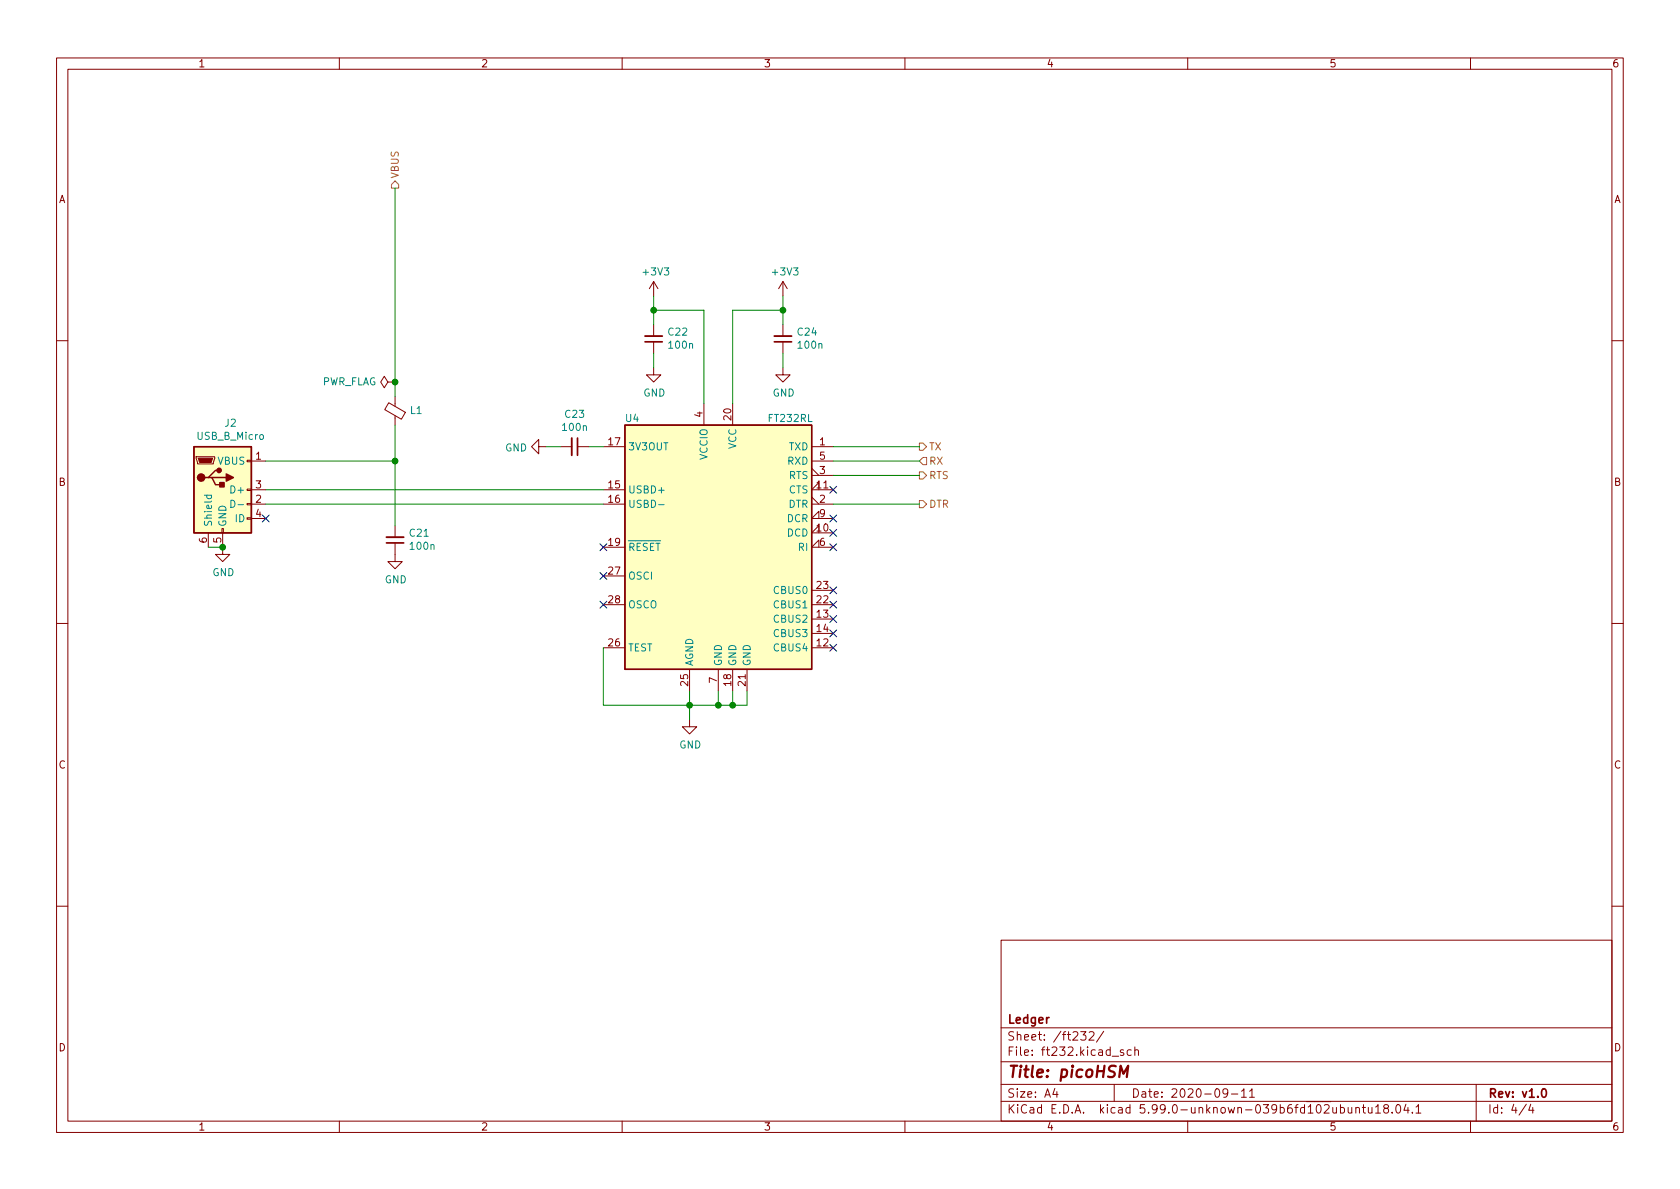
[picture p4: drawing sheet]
<svg xmlns="http://www.w3.org/2000/svg" width="297mm" height="210mm" viewBox="0 0 297 210" stroke-linecap="round" stroke-linejoin="round" font-family="sans-serif">
<g fill="none" stroke="#840000" stroke-width=".18">
<path d="M10 10.2h277v190.1h-277zM12 12.2h273v186.1h-273zM60 10.2v2M110 10.2v2M160 10.2v2M210 10.2v2M260 10.2v2M115.6 49.8v2.5M115.6 57.4v2M115.6 49.8l-.8 1.2M115.6 49.8l.7 1.2M138.4 49.8v2.5"/>
<path d="M138.4 57.4v2M138.4 49.8l-.7 1.2M138.4 49.8l.8 1.2M10 60.2h2M68.6 67.6l-.7-1.1-.6 1.1 .6 1 .7-1h1.2M68.7 71.2l3 1.7-.7 1.2-3-1.7zM69.8 67.6h.1M69.8 70.1v1.8M69.8 73.5v1.7M95.2 79v-1.3l-1.2 1.3 1.2 1.3v-1.3h1.3M99.1 79h2M102.1 79h2"/>
<path d="M106.7 79h3.8M115.6 65v1.3h1.2l-1.2 1.3-1.3-1.3h1.3M115.6 60.4v2.1M124.5 71.4v3.8M129.5 71.4v3.8M138.4 65v1.3h1.3l-1.3 1.3-1.2-1.3h1.2M138.4 60.4v2.1M143.5 79h3.8M285 60.2h2M34.7 80.8h3.3v.2l-.3 1h-2.8zM36.8 94.2v2.6M39.2 93.5h.3v.7h-.3z"/>
<path d="M39.4 94.2v3.8h1.2l-1.2 1.3-1.3-1.3h1.3M43.7 91.6h.7v.2h-.7zM43.7 89h.7v.3h-.7zM43.7 86.5h.7v.2h-.7zM43.7 81.4h.7v.3h-.7zM44.4 86.6h2.6M44.4 89.1h2.6M44.4 81.5h2.6M44.4 91.7h2.6M69.8 96v3.3h1.3l-1.3 1.3-1.2-1.3h1.2M69.8 93v2M106.7 86.6h3.8"/>
<path d="M106.7 89.1h3.8M106.7 96.8h3.8M143.5 89.1h3.8M143.5 87.9l1.3 1.2M143.5 84.1h3.8M143.5 82.8l1.3 1.3M143.5 81.5h3.8M144.8 94.2v-1.2l-1.3 1.2h3.8M144.8 86.6v-1.3l-1.3 1.3h3.8M144.8 96.8v-1.3l-1.3 1.3h3.8M144.8 91.7v-1.3l-1.3 1.3h3.8M10 110.2h2"/>
<path d="M106.7 114.5h3.8M106.7 106.9h3.8M106.7 101.8h3.8M121.9 118.4v3.8M127 118.4v3.8M129.5 118.4v3.8M132.1 118.4v3.8M143.5 114.5h3.8M143.5 109.5h3.8M143.5 112h3.8M143.5 106.9h3.8M143.5 104.4h3.8"/>
<path d="M285 110.2h2M121.9 127.2v1.3h1.3l-1.3 1.3-1.3-1.3h1.3M10 160.2h2M177 166.3h108v32h-108zM285 160.2h2M60 198.3v2M110 198.3v2M160 198.3v2M177 194.8h108M177 191.8h108M177 187.8h108M177 181.8h108"/>
<path d="M186.5 192.5l-.4 1h1M186.9 193v1M191.1 182.4h.9l-.5 .6 .4 .1v.7l-.2 .1h-.4l-.2-.1M192.6 182.6l.5-.2 .3 .2v.3l-.9 1h.9M195.1 182.4l-1.2 1.9M196.6 186.8h1.2M197 191.8v3M198.6 185.7l-.3-.1-.2 .2v.3l.5 .1v.4h-.5M200 185.7l-.4-.1-.3 .3v.4l.1 .3h.6M200.6 185.8l.3-.2 .3 .1 .1 .9M200.6 185.1v1.5M210 198.3v2"/>
<path d="M217.1 193.2l-.3 .3-.4-.1-.2-.2 .2-.6 .4-.1 .2 .2a.99 .99 0 0 1-.4 1.3h-.2M217.7 193.5h1.2M219.5 193l.4-.5v1.5M219.5 194h.9M220.9 193l.5-.5v1.5M220.9 194h.9M239.7 196l.2-.2 .4 .1 .1 .9M239.7 195.8v1M240.9 195.8h.5M241.1 195.3v1.3l.3 .2M241.9 195.8l.1 1h.4l.2-.1M242.6 195.8v1"/>
<path d="M243.2 195.8l.4-.5v1.5M243.2 196.8h.9M244.9 196l-.3-.3 .1-.2 .2-.2 .5 .1 .1 .2-.1 .2-.6 .2-.2 .3v.2l.3 .3h.5l.1-.3-.1-.4-.2-.1M246.1 196.7v.1M247 195.4l.1-.1a.81 .81 0 0 1 .6 .7 .81 .81 0 0 1-.3 .8h-.1a.81 .81 0 0 1-.6-.6 .81 .81 0 0 1 .3-.8zM248.6 195.3l-.4 1h.9M248.9 195.8v1M249.7 196.7v.1M250.4 195.8l.4-.5v1.5M250.4 196.8h.8M260 198.3v2M261 191.8v6.5"/>
<path d="M269.9 195.3l-1.3 1.9M270.6 195.3l-.3 1h.9M271 195.8v1"/>
</g>
<path d="M102.1 77.5v3M114 60.4h3.1M136.9 60.4h3.1M68.3 96h3.1M272.8 192.6l.1-.1a.81 .81 0 0 1 .6 .7 .81 .81 0 0 1-.3 .8h-.1a.81 .81 0 0 1-.6-.6 .81 .81 0 0 1 .3-.8z" fill="none" stroke="#840000" stroke-width=".3"/>
<path d="M197.9 190.5l.2-2 .5 1.4 .9-1.4-.3 2" fill="none" stroke="#840000" stroke-width=".4"/>
<path d="M114 59.4h3.1M136.9 59.4h3.1M101.1 77.5v3M68.3 95h3.1" fill="none" stroke="#840000" stroke-width=".33"/>
<g fill="#ffffc2" stroke="#ffffc2" stroke-width=".18">
<path d="M110.5 75.2h33v43.2h-33z"/>
<path d="M34.3 79h10.1v15.2h-10.1z"/>
</g>
<path d="M34.3 79h10.1v15.2h-10.1zM110.5 75.2h33v43.2h-33zM36.8 84.4h.7l.6 1.3h1.3M37.5 84.4h2.5M38.7 83.2h-.6l-1.3 1.2h-.6" fill="none" stroke="#840000" stroke-width=".25"/>
<path d="M36.1 87.6h1.3M36.6 87.6v.3l.2 .3 .5-.1v-.5M40.8 88.5a.64 .64 0 0 1 .8 .6 .64 .64 0 0 1-.8 .6zM42.1 89.2h1M116.5 89.2h.9" fill="none" stroke="#008484" stroke-width=".18"/>
<g fill="#840000" stroke="#840000" stroke-width=".25">
<path d="M38.9 85.3h.7v.8h-.7z"/>
<path d="M40 83.8l1.3 .6-1.3 .7z"/>
<circle cx="35.6" cy="84.4" r=".63"/>
<circle cx="38.7" cy="83.2" r=".38"/>
</g>
<path d="M35.1 81h2.5l-.3 .8h-2z" fill="#840000" stroke="#840000" stroke-width=".18"/>
<path d="M69.8 32l.7 .6v.7h-1.3v-.7zM162.6 78.4h.6l.6 .6-.6 .6h-.6zM162.6 83.4h.6l.6 .7-.6 .6h-.6zM162.6 88.5h.6l.6 .6-.6 .7h-.6zM163.2 80.9h.6v1.3h-.6l-.6-.7z" fill="none" stroke="#848400" stroke-width=".18"/>
<g fill="none" stroke="#008400" stroke-width=".18">
<path d="M69.8 33.3v36.8M115.6 52.3v5.1M115.6 54.9h8.9v16.5M138.4 54.9h-8.9v16.5M138.4 52.3v5.1M69.8 75.2v17.8M96.5 79h2.6M104.1 79h2.6M115.6 62.5v2.5M138.4 62.5v2.5M147.3 79h15.3M36.8 96.8h2.6"/>
<path d="M47 81.5h22.8M47 89.1h59.7M47 86.6h59.7M147.3 81.5h15.3M147.3 84.1h15.3M147.3 89.1h15.3M106.7 114.5v10.2h25.4v-2.5M121.9 122.2v5M127 122.2v2.5M129.5 122.2v2.5"/>
</g>
<g fill="none" stroke="#000084" stroke-width=".18">
<path d="M46.4 91.1l1.2 1.2M47.6 91.1l-1.2 1.2M106.1 96.2l1.2 1.2M107.3 96.2l-1.2 1.2M146.7 91.1l1.2 1.2M146.7 96.2l1.2 1.2M146.7 93.6l1.2 1.2M146.7 86l1.2 1.2M147.9 91.1l-1.2 1.2M147.9 96.2l-1.2 1.2M147.9 93.6l-1.2 1.2M147.9 86l-1.2 1.2"/>
<path d="M106.1 106.3l1.2 1.2M106.1 101.2l1.2 1.3M107.3 106.3l-1.2 1.2M107.3 101.2l-1.2 1.3M146.7 111.4l1.2 1.2M146.7 106.3l1.2 1.2M146.7 108.9l1.2 1.2M146.7 103.8l1.2 1.2M146.7 113.9l1.2 1.3M147.9 111.4l-1.2 1.2M147.9 106.3l-1.2 1.2M147.9 108.9l-1.2 1.2"/>
<path d="M147.9 103.8l-1.2 1.2M147.9 113.9l-1.2 1.3"/>
</g>
<g fill="#008400" stroke="#008400" stroke-width=".18">
<circle cx="129.5" cy="124.7" r=".51"/>
<circle cx="127" cy="124.7" r=".51"/>
<circle cx="121.9" cy="124.7" r=".51"/>
<circle cx="39.4" cy="96.8" r=".51"/>
<circle cx="69.9" cy="81.5" r=".51"/>
<circle cx="69.9" cy="67.6" r=".51"/>
<circle cx="115.6" cy="54.9" r=".51"/>
<circle cx="138.4" cy="54.9" r=".51"/>
</g>
<text font-size="2.8" fill="#840000" x="178" y="190.6">Title: picoHSM</text>
<g font-size="2.1" fill="#840000">
<text x="178" y="184">Sheet: /ft232/</text>
<text x="178" y="181">Ledger</text>
<text x="178" y="186.7">File: ft232.kicad_sch</text>
<text x="178" y="196.9">KiCad E.D.A. kicad 5.99.0-unknown-039b6fd~102~ubuntu18.04.1</text>
<text x="178" y="194.1">Size: A4</text>
<text x="200" y="194.1">Date: 2020-09-11</text>
<text x="263" y="194.1">Rev: v1.0</text>
<text x="263" y="196.9">Id: 4/4</text>
</g>
<g font-size="1.8" fill="#840000">
<text x="35" y="11.9">1</text>
<text x="85" y="11.9">2</text>
<text x="135" y="11.9">3</text>
<text x="185" y="11.9">4</text>
<text x="235" y="11.9">5</text>
<text x="285" y="11.9">6</text>
<text x="10.3" y="35.9">A</text>
<text x="285.3" y="35.9">A</text>
<text x="124.2" y="73.8" transform="rotate(-90 124.2 73.8)">4</text>
<text x="129.3" y="74.3" transform="rotate(-90 129.3 74.3)">20</text>
<text x="45.2" y="81.3">1</text>
<text x="107.6" y="78.7">17</text>
<text x="144.9" y="78.7">1</text>
<text x="144.9" y="83.8">3</text>
<text x="144.9" y="81.3">5</text>
<text x="10.3" y="85.9">B</text>
<text x="45.2" y="88.9">2</text>
<text x="45.2" y="86.4">3</text>
<text x="107.6" y="86.4">15</text>
<text x="107.6" y="88.9">16</text>
<text x="144.4" y="86.4">11</text>
<text x="144.9" y="88.9">2</text>
<text x="285.3" y="85.9">B</text>
<text x="36.6" y="96" transform="rotate(-90 36.6 96)">6</text>
<text x="39.1" y="96" transform="rotate(-90 39.1 96)">5</text>
<text x="45.2" y="91.4">4</text>
<text x="144.4" y="94">10</text>
<text x="144.9" y="91.4">9</text>
<text x="107.6" y="96.5">19</text>
<text x="107.6" y="101.6">27</text>
<text x="144.9" y="96.5">6</text>
<text x="107.6" y="106.7">28</text>
<text x="144.4" y="106.7">22</text>
<text x="144.4" y="104.1">23</text>
<text x="144.4" y="109.2">13</text>
<text x="144.4" y="111.8">14</text>
<text x="107.6" y="114.3">26</text>
<text x="144.4" y="114.3">12</text>
<text x="121.7" y="121.2" transform="rotate(-90 121.7 121.2)">25</text>
<text x="126.7" y="120.8" transform="rotate(-90 126.7 120.8)">7</text>
<text x="129.3" y="121.2" transform="rotate(-90 129.3 121.2)">18</text>
<text x="131.8" y="121.2" transform="rotate(-90 131.8 121.2)">21</text>
<text x="10.3" y="135.9">C</text>
<text x="285.3" y="135.9">C</text>
<text x="10.3" y="185.9">D</text>
<text x="285.3" y="185.9">D</text>
<text x="35" y="199.9">1</text>
<text x="85" y="199.9">2</text>
<text x="135" y="199.9">3</text>
<text x="185" y="199.9">4</text>
<text x="235" y="199.9">5</text>
<text x="285" y="199.9">6</text>
</g>
<g font-size="1.8" fill="#848400">
<text x="70.5" y="31.6" transform="rotate(-90 70.5 31.6)">VBUS</text>
<text x="164.2" y="79.6">TX</text>
<text x="164.2" y="82.2">RX</text>
<text x="164.2" y="84.7">RTS</text>
<text x="164.2" y="89.8">DTR</text>
</g>
<g font-size="1.8" fill="#008484">
<text x="113.8" y="48.7">+3V3</text>
<text x="136.7" y="48.7">+3V3</text>
<text x="118.2" y="59.3">C22</text>
<text x="141.1" y="59.3">C24</text>
<text x="118.4" y="61.6">100n</text>
<text x="141.2" y="61.6">100n</text>
<text x="56.8" y="68.1">PWR_FLAG</text>
<text x="113.7" y="70.1">GND</text>
<text x="136.6" y="70.1">GND</text>
<text x="34.9" y="77.8">USB_B_Micro</text>
<text x="39.8" y="75.4">J2</text>
<text x="72.6" y="73.2">L1</text>
<text x="99.6" y="76.2">100n</text>
<text x="100" y="73.9">C23</text>
<text x="110.6" y="74.6">U4</text>
<text x="136" y="74.6">FT232RL</text>
<text x="38.5" y="82.2">VBUS</text>
<text x="89.3" y="79.8">GND</text>
<text x="111" y="79.6">3V3OUT</text>
<text x="125.1" y="81.3" transform="rotate(-90 125.1 81.3)">VCCIO</text>
<text x="130.2" y="79.4" transform="rotate(-90 130.2 79.4)">VCC</text>
<text x="139.3" y="82.2">RXD</text>
<text x="139.5" y="79.6">TXD</text>
<text x="41.1" y="87.2">D+</text>
<text x="111" y="87.2">USBD+</text>
<text x="111" y="89.8">USBD-</text>
<text x="139.4" y="89.8">DTR</text>
<text x="139.5" y="87.2">CTS</text>
<text x="139.5" y="84.7">RTS</text>
<text x="37.5" y="93.2" transform="rotate(-90 37.5 93.2)">Shield</text>
<text x="40" y="93.2" transform="rotate(-90 40 93.2)">GND</text>
<text x="41.7" y="92.3">ID</text>
<text x="72.5" y="94.9">C21</text>
<text x="139.2" y="94.9">DCD</text>
<text x="139.2" y="92.3">DCR</text>
<text x="37.5" y="101.9">GND</text>
<text x="72.6" y="97.2">100n</text>
<text x="111" y="97.4">~RESET~</text>
<text x="141.2" y="97.4">RI</text>
<text x="68" y="103.1">GND</text>
<text x="111" y="102.5">OSCI</text>
<text x="111" y="107.6">OSCO</text>
<text x="137" y="107.6">CBUS1</text>
<text x="137" y="105">CBUS0</text>
<text x="137" y="110.1">CBUS2</text>
<text x="137" y="112.6">CBUS3</text>
<text x="111" y="115.2">TEST</text>
<text x="122.6" y="117.9" transform="rotate(-90 122.6 117.9)">AGND</text>
<text x="127.6" y="117.9" transform="rotate(-90 127.6 117.9)">GND</text>
<text x="130.2" y="117.9" transform="rotate(-90 130.2 117.9)">GND</text>
<text x="132.7" y="117.9" transform="rotate(-90 132.7 117.9)">GND</text>
<text x="137" y="115.2">CBUS4</text>
<text x="120.1" y="132.3">GND</text>
</g>
</svg>
